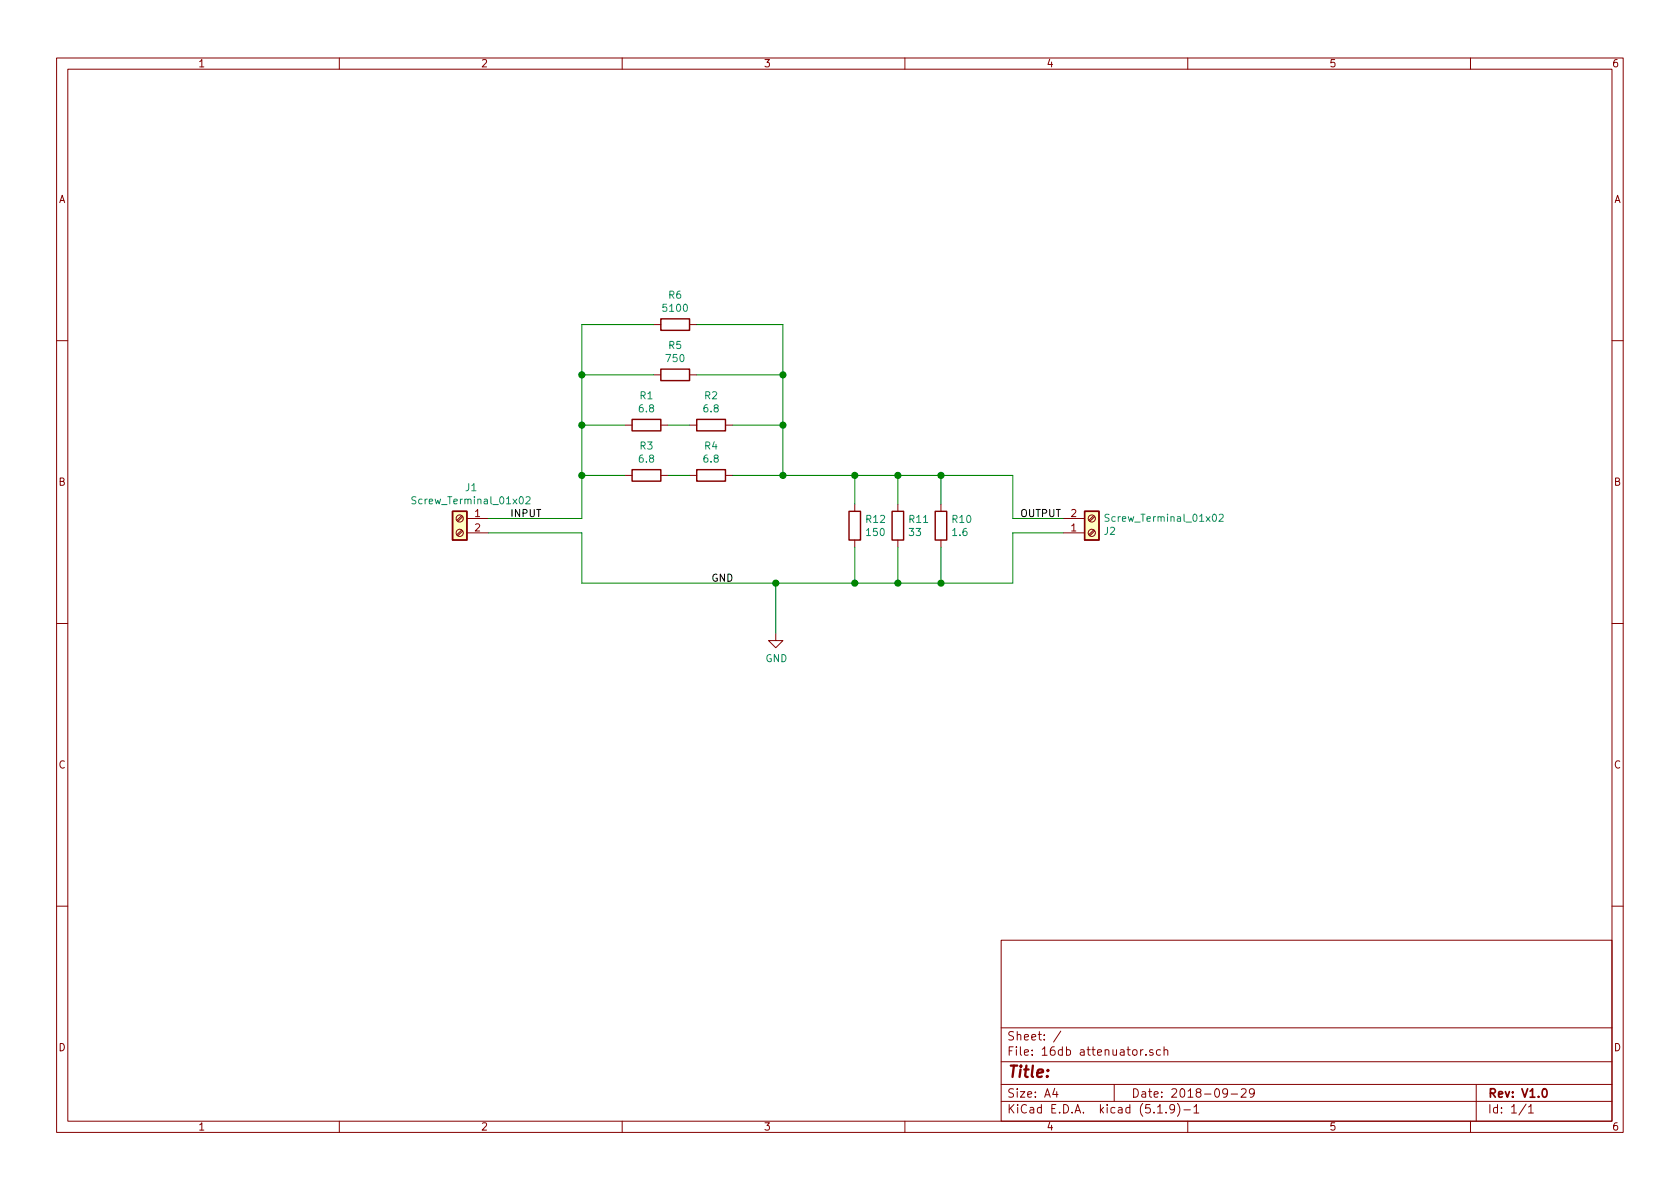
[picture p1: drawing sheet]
EESchema Schematic File Version 4
EELAYER 30 0
EELAYER END
$Descr A4 11693 8268
encoding utf-8
Sheet 1 1
Title ""
Date "2018-09-29"
Rev "V1.0"
Comp ""
Comment1 ""
Comment2 ""
Comment3 ""
Comment4 ""
$EndDescr
$Comp
L Device:R R3
U 1 1
P 4500 3300
F 0 "R3" V 4293 3300 50  0000 C CNN
F 1 "6.8" V 4384 3300 50  0000 C CNN
F 2 "Resistors_ThroughHole:R_Axial_DIN0918_L18.0mm_D9.0mm_P25.40mm_Horizontal" V 4430 3300 50  0001 C CNN
F 3 "~" H 4500 3300 50  0001 C CNN
	1    4500 3300
	0    1    1    0   
$EndComp
$Comp
L Device:R R4
U 1 1
P 4950 3300
F 0 "R4" V 4743 3300 50  0000 C CNN
F 1 "6.8" V 4834 3300 50  0000 C CNN
F 2 "Resistors_ThroughHole:R_Axial_DIN0918_L18.0mm_D9.0mm_P25.40mm_Horizontal" V 4880 3300 50  0001 C CNN
F 3 "~" H 4950 3300 50  0001 C CNN
	1    4950 3300
	0    1    1    0   
$EndComp
$Comp
L Device:R R1
U 1 1
P 4500 2950
F 0 "R1" V 4293 2950 50  0000 C CNN
F 1 "6.8" V 4384 2950 50  0000 C CNN
F 2 "Resistors_ThroughHole:R_Axial_DIN0918_L18.0mm_D9.0mm_P25.40mm_Horizontal" V 4430 2950 50  0001 C CNN
F 3 "~" H 4500 2950 50  0001 C CNN
	1    4500 2950
	0    1    1    0   
$EndComp
$Comp
L Device:R R2
U 1 1
P 4950 2950
F 0 "R2" V 4743 2950 50  0000 C CNN
F 1 "6.8" V 4834 2950 50  0000 C CNN
F 2 "Resistors_ThroughHole:R_Axial_DIN0918_L18.0mm_D9.0mm_P25.40mm_Horizontal" V 4880 2950 50  0001 C CNN
F 3 "~" H 4950 2950 50  0001 C CNN
	1    4950 2950
	0    1    1    0   
$EndComp
$Comp
L Device:R R5
U 1 1
P 4700 2600
F 0 "R5" V 4493 2600 50  0000 C CNN
F 1 "750" V 4584 2600 50  0000 C CNN
F 2 "Resistors_ThroughHole:R_Axial_DIN0207_L6.3mm_D2.5mm_P10.16mm_Horizontal" V 4630 2600 50  0001 C CNN
F 3 "~" H 4700 2600 50  0001 C CNN
	1    4700 2600
	0    1    1    0   
$EndComp
$Comp
L Device:R R6
U 1 1
P 4700 2250
F 0 "R6" V 4493 2250 50  0000 C CNN
F 1 "5100" V 4584 2250 50  0000 C CNN
F 2 "Resistors_ThroughHole:R_Axial_DIN0207_L6.3mm_D2.5mm_P10.16mm_Horizontal" V 4630 2250 50  0001 C CNN
F 3 "~" H 4700 2250 50  0001 C CNN
	1    4700 2250
	0    1    1    0   
$EndComp
$Comp
L Device:R R12
U 1 1
P 5950 3650
F 0 "R12" H 6020 3696 50  0000 L CNN
F 1 "150" H 6020 3605 50  0000 L CNN
F 2 "Resistors_ThroughHole:R_Axial_DIN0207_L6.3mm_D2.5mm_P10.16mm_Horizontal" V 5880 3650 50  0001 C CNN
F 3 "~" H 5950 3650 50  0001 C CNN
	1    5950 3650
	1    0    0    -1  
$EndComp
$Comp
L Device:R R11
U 1 1
P 6250 3650
F 0 "R11" H 6320 3696 50  0000 L CNN
F 1 "33" H 6320 3605 50  0000 L CNN
F 2 "Resistors_ThroughHole:R_Axial_DIN0207_L6.3mm_D2.5mm_P10.16mm_Horizontal" V 6180 3650 50  0001 C CNN
F 3 "~" H 6250 3650 50  0001 C CNN
	1    6250 3650
	1    0    0    -1  
$EndComp
$Comp
L Device:R R10
U 1 1
P 6550 3650
F 0 "R10" H 6620 3696 50  0000 L CNN
F 1 "1.6" H 6620 3605 50  0000 L CNN
F 2 "Resistors_ThroughHole:R_Axial_DIN0918_L18.0mm_D9.0mm_P25.40mm_Horizontal" V 6480 3650 50  0001 C CNN
F 3 "~" H 6550 3650 50  0001 C CNN
	1    6550 3650
	1    0    0    -1  
$EndComp
$Comp
L power:GND #PWR0101
U 1 1
P 5400 4400
F 0 "#PWR0101" H 5400 4150 50  0001 C CNN
F 1 "GND" H 5405 4227 50  0000 C CNN
F 2 "" H 5400 4400 50  0001 C CNN
F 3 "" H 5400 4400 50  0001 C CNN
	1    5400 4400
	1    0    0    -1  
$EndComp
$Comp
L Connector:Screw_Terminal_01x02 J2
U 1 1
P 7600 3700
F 0 "J2" H 7680 3692 50  0000 L CNN
F 1 "Screw_Terminal_01x02" H 7680 3601 50  0000 L CNN
F 2 "Terminal_Blocks:TerminalBlock_Altech_AK300-2_P5.00mm" H 7600 3700 50  0001 C CNN
F 3 "~" H 7600 3700 50  0001 C CNN
	1    7600 3700
	1    0    0    1   
$EndComp
$Comp
L Connector:Screw_Terminal_01x02 J1
U 1 1
P 3200 3600
F 0 "J1" H 3120 3817 50  0000 C CNN
F 1 "Screw_Terminal_01x02" H 3120 3726 50  0000 C CNN
F 2 "Terminal_Blocks:TerminalBlock_Altech_AK300-2_P5.00mm" H 3200 3600 50  0001 C CNN
F 3 "~" H 3200 3600 50  0001 C CNN
	1    3200 3600
	-1   0    0    -1  
$EndComp
Wire Wire Line
	4350 2950 4050 2950
Wire Wire Line
	4050 2950 4050 3300
Wire Wire Line
	4050 3300 4350 3300
Wire Wire Line
	4650 2950 4800 2950
Wire Wire Line
	4650 3300 4800 3300
Wire Wire Line
	5100 3300 5450 3300
Wire Wire Line
	5450 3300 5450 2950
Wire Wire Line
	5450 2950 5100 2950
Wire Wire Line
	5950 3500 5950 3300
Wire Wire Line
	5950 3300 6250 3300
Wire Wire Line
	6250 3300 6250 3500
Wire Wire Line
	6250 3300 6550 3300
Wire Wire Line
	6550 3300 6550 3500
Connection ~ 6250 3300
Wire Wire Line
	4550 2600 4050 2600
Wire Wire Line
	4050 2600 4050 2950
Connection ~ 4050 2950
Wire Wire Line
	4850 2600 5450 2600
Wire Wire Line
	5450 2600 5450 2950
Connection ~ 5450 2950
Wire Wire Line
	4850 2250 5450 2250
Wire Wire Line
	5450 2250 5450 2600
Connection ~ 5450 2600
Wire Wire Line
	4550 2250 4050 2250
Wire Wire Line
	4050 2250 4050 2600
Connection ~ 4050 2600
Wire Wire Line
	5950 3800 5950 4050
Wire Wire Line
	5950 4050 6250 4050
Wire Wire Line
	6250 4050 6250 3800
Wire Wire Line
	6250 4050 6550 4050
Wire Wire Line
	6550 4050 6550 3800
Connection ~ 6250 4050
Wire Wire Line
	5450 3300 5950 3300
Connection ~ 5450 3300
Connection ~ 5950 3300
Wire Wire Line
	3400 3600 4050 3600
Wire Wire Line
	4050 3600 4050 3300
Connection ~ 4050 3300
Wire Wire Line
	7400 3600 7050 3600
Wire Wire Line
	7050 3600 7050 3300
Wire Wire Line
	7050 3300 6550 3300
Connection ~ 6550 3300
Wire Wire Line
	7400 3700 7050 3700
Wire Wire Line
	7050 3700 7050 4050
Wire Wire Line
	7050 4050 6550 4050
Connection ~ 6550 4050
Wire Wire Line
	3400 3700 4050 3700
Wire Wire Line
	4050 3700 4050 4050
Wire Wire Line
	4050 4050 5400 4050
Connection ~ 5950 4050
Wire Wire Line
	5400 4400 5400 4050
Connection ~ 5400 4050
Wire Wire Line
	5400 4050 5950 4050
Text Label 4950 4050 0    50   ~ 0
GND
Text Label 3550 3600 0    50   ~ 0
INPUT
Text Label 7100 3600 0    50   ~ 0
OUTPUT
$EndSCHEMATC
